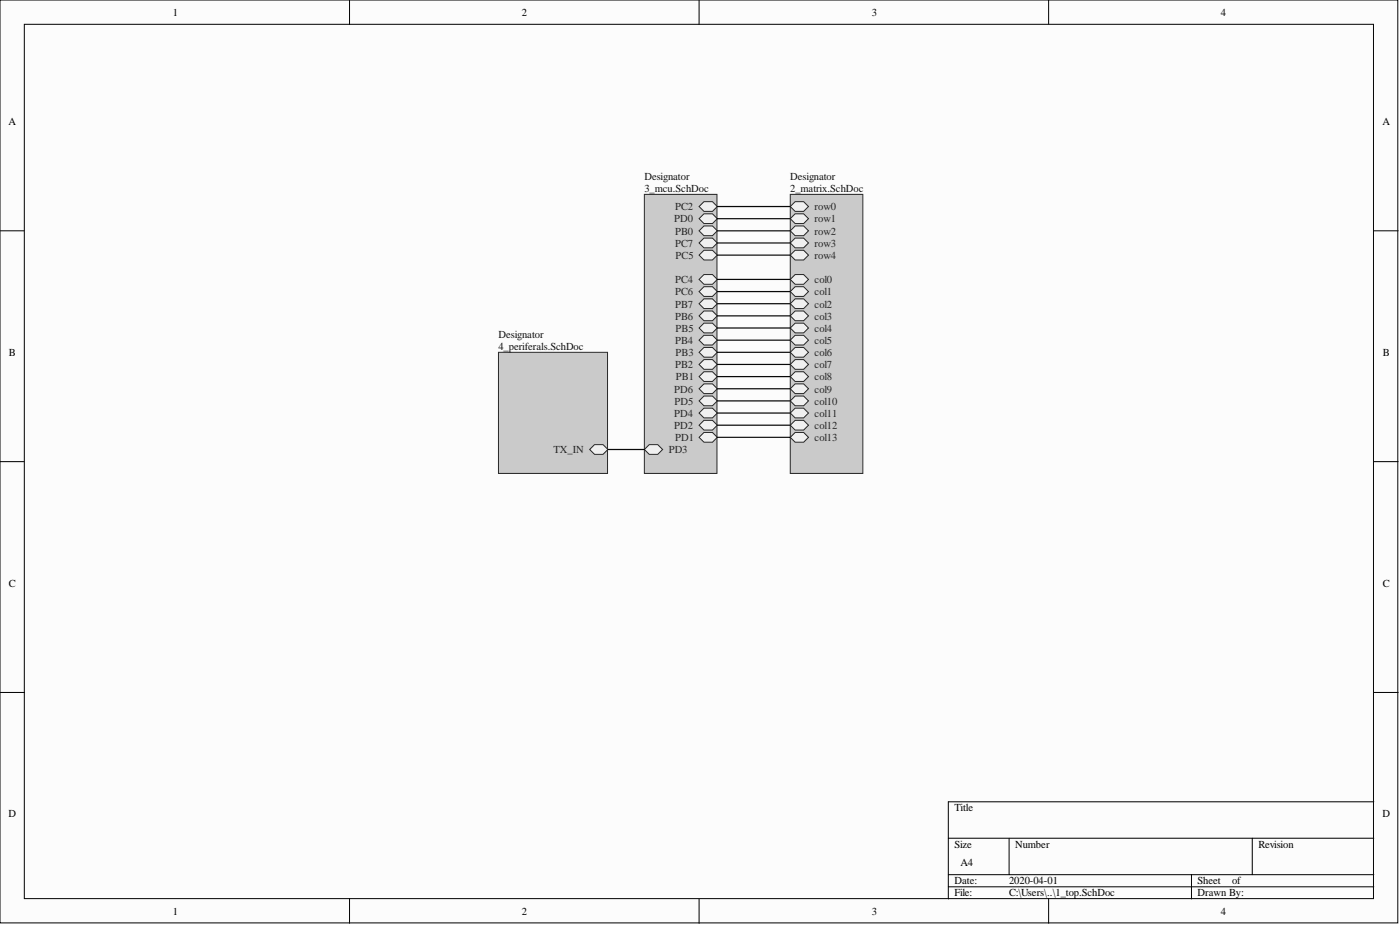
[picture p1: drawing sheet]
<svg xmlns="http://www.w3.org/2000/svg" width="292mm" height="193mm" viewBox="0 0 292 193" stroke-linecap="round" stroke-linejoin="round" font-family="sans-serif">
<g fill="#fcfcfc" stroke="#000" stroke-width=".21">
<path d="M0 0h291.6v192.5h-291.6z"/>
<path d="M5.1 5.1h281.5v182.4h-281.5z"/>
</g>
<g fill="none" stroke="#000" stroke-width=".21">
<path d="M72.9 0v5.1M145.9 0v5.1M218.8 0v5.1M0 48.2h5.1M286.6 48.2h5.1M0 96.3h5.1M286.6 96.3h5.1M0 144.5h5.1M286.6 144.5h5.1M197.9 174.9h88.7M210.5 174.9v7.6M261.3 174.9v7.6"/>
<path d="M286.6 167.3h-88.7v20.2M72.9 187.5v5.1M145.9 187.5v5.1M197.9 182.5h88.7M197.9 185h88.7M218.8 187.5v5.1M248.6 182.5v5"/>
</g>
<path d="M164.9 40.6h15.1v58.2h-15.1z" fill="#cacaca" stroke="#262626" stroke-width=".21"/>
<path d="M164.9 86.2l1-1h1.8l1 1-1 1h-1.8z" fill-rule="evenodd" fill="#f0f0f0"/>
<path d="M164.9 86.2l1-1h1.8l1 1-1 1h-1.8z" fill="none" stroke="#262626" stroke-width=".21"/>
<path d="M164.9 91.2l1-1h1.8l1 1-1 1.1h-1.8z" fill-rule="evenodd" fill="#f0f0f0"/>
<path d="M164.9 91.2l1-1h1.8l1 1-1 1.1h-1.8z" fill="none" stroke="#262626" stroke-width=".21"/>
<path d="M164.9 73.5l1-1h1.8l1 1-1 1h-1.8z" fill-rule="evenodd" fill="#f0f0f0"/>
<path d="M164.9 73.5l1-1h1.8l1 1-1 1h-1.8z" fill="none" stroke="#262626" stroke-width=".21"/>
<path d="M164.9 78.6l1-1h1.8l1 1-1 1h-1.8z" fill-rule="evenodd" fill="#f0f0f0"/>
<path d="M164.9 78.6l1-1h1.8l1 1-1 1h-1.8z" fill="none" stroke="#262626" stroke-width=".21"/>
<path d="M164.9 88.7l1-1h1.8l1 1-1 1h-1.8z" fill-rule="evenodd" fill="#f0f0f0"/>
<path d="M164.9 88.7l1-1h1.8l1 1-1 1h-1.8z" fill="none" stroke="#262626" stroke-width=".21"/>
<path d="M164.9 71l1-1.1h1.8l1 1.1-1 1h-1.8z" fill-rule="evenodd" fill="#f0f0f0"/>
<path d="M164.9 71l1-1.1h1.8l1 1.1-1 1h-1.8z" fill="none" stroke="#262626" stroke-width=".21"/>
<path d="M164.9 58.3l1-1h1.8l1 1-1 1h-1.8z" fill-rule="evenodd" fill="#f0f0f0"/>
<path d="M164.9 58.3l1-1h1.8l1 1-1 1h-1.8z" fill="none" stroke="#262626" stroke-width=".21"/>
<path d="M164.9 83.6l1-1h1.8l1 1-1 1h-1.8z" fill-rule="evenodd" fill="#f0f0f0"/>
<path d="M164.9 83.6l1-1h1.8l1 1-1 1h-1.8z" fill="none" stroke="#262626" stroke-width=".21"/>
<path d="M164.9 76l1-1h1.8l1 1-1 1h-1.8z" fill-rule="evenodd" fill="#f0f0f0"/>
<path d="M164.9 76l1-1h1.8l1 1-1 1h-1.8z" fill="none" stroke="#262626" stroke-width=".21"/>
<path d="M164.9 65.9l1-1h1.8l1 1-1 1h-1.8z" fill-rule="evenodd" fill="#f0f0f0"/>
<path d="M164.9 65.9l1-1h1.8l1 1-1 1h-1.8z" fill="none" stroke="#262626" stroke-width=".21"/>
<path d="M164.9 63.4l1-1.1h1.8l1 1.1-1 1h-1.8z" fill-rule="evenodd" fill="#f0f0f0"/>
<path d="M164.9 63.4l1-1.1h1.8l1 1.1-1 1h-1.8z" fill="none" stroke="#262626" stroke-width=".21"/>
<path d="M164.9 60.8l1-1h1.8l1 1-1 1h-1.8z" fill-rule="evenodd" fill="#f0f0f0"/>
<path d="M164.9 60.8l1-1h1.8l1 1-1 1h-1.8z" fill="none" stroke="#262626" stroke-width=".21"/>
<path d="M164.9 68.4l1-1h1.8l1 1-1 1h-1.8z" fill-rule="evenodd" fill="#f0f0f0"/>
<path d="M164.9 68.4l1-1h1.8l1 1-1 1h-1.8z" fill="none" stroke="#262626" stroke-width=".21"/>
<path d="M164.9 43.1l1-1h1.8l1 1-1 1h-1.8z" fill-rule="evenodd" fill="#f0f0f0"/>
<path d="M164.9 43.1l1-1h1.8l1 1-1 1h-1.8z" fill="none" stroke="#262626" stroke-width=".21"/>
<path d="M164.9 81.1l1-1h1.8l1 1-1 1h-1.8z" fill-rule="evenodd" fill="#f0f0f0"/>
<path d="M164.9 81.1l1-1h1.8l1 1-1 1h-1.8z" fill="none" stroke="#262626" stroke-width=".21"/>
<path d="M164.9 50.7l1-1h1.8l1 1-1 1h-1.8z" fill-rule="evenodd" fill="#f0f0f0"/>
<path d="M164.9 50.7l1-1h1.8l1 1-1 1h-1.8z" fill="none" stroke="#262626" stroke-width=".21"/>
<path d="M164.9 45.6l1-1h1.8l1 1-1 1h-1.8z" fill-rule="evenodd" fill="#f0f0f0"/>
<path d="M164.9 45.6l1-1h1.8l1 1-1 1h-1.8z" fill="none" stroke="#262626" stroke-width=".21"/>
<path d="M164.9 53.2l1-1h1.8l1 1-1 1h-1.8z" fill-rule="evenodd" fill="#f0f0f0"/>
<path d="M164.9 53.2l1-1h1.8l1 1-1 1h-1.8z" fill="none" stroke="#262626" stroke-width=".21"/>
<path d="M164.9 48.2l1-1.1h1.8l1 1.1-1 1h-1.8z" fill-rule="evenodd" fill="#f0f0f0"/>
<path d="M164.9 48.2l1-1.1h1.8l1 1.1-1 1h-1.8z" fill="none" stroke="#262626" stroke-width=".21"/>
<path d="M134.4 40.6h15.2v58.2h-15.2z" fill="#cacaca" stroke="#262626" stroke-width=".21"/>
<path d="M145.9 83.6l1-1h1.7l1.1 1-1.1 1h-1.7z" fill-rule="evenodd" fill="#f0f0f0"/>
<path d="M145.9 83.6l1-1h1.7l1.1 1-1.1 1h-1.7z" fill="none" stroke="#262626" stroke-width=".21"/>
<path d="M145.9 86.2l1-1h1.7l1.1 1-1.1 1h-1.7z" fill-rule="evenodd" fill="#f0f0f0"/>
<path d="M145.9 86.2l1-1h1.7l1.1 1-1.1 1h-1.7z" fill="none" stroke="#262626" stroke-width=".21"/>
<path d="M145.9 50.7l1-1h1.7l1.1 1-1.1 1h-1.7z" fill-rule="evenodd" fill="#f0f0f0"/>
<path d="M145.9 50.7l1-1h1.7l1.1 1-1.1 1h-1.7z" fill="none" stroke="#262626" stroke-width=".21"/>
<path d="M145.9 68.4l1-1h1.7l1.1 1-1.1 1h-1.7z" fill-rule="evenodd" fill="#f0f0f0"/>
<path d="M145.9 68.4l1-1h1.7l1.1 1-1.1 1h-1.7z" fill="none" stroke="#262626" stroke-width=".21"/>
<path d="M145.9 65.9l1-1h1.7l1.1 1-1.1 1h-1.7z" fill-rule="evenodd" fill="#f0f0f0"/>
<path d="M145.9 65.9l1-1h1.7l1.1 1-1.1 1h-1.7z" fill="none" stroke="#262626" stroke-width=".21"/>
<path d="M145.9 71l1-1.1h1.7l1.1 1.1-1.1 1h-1.7z" fill-rule="evenodd" fill="#f0f0f0"/>
<path d="M145.9 71l1-1.1h1.7l1.1 1.1-1.1 1h-1.7z" fill="none" stroke="#262626" stroke-width=".21"/>
<path d="M145.9 91.2l1-1h1.7l1.1 1-1.1 1.1h-1.7z" fill-rule="evenodd" fill="#f0f0f0"/>
<path d="M145.9 91.2l1-1h1.7l1.1 1-1.1 1.1h-1.7z" fill="none" stroke="#262626" stroke-width=".21"/>
<path d="M145.9 48.2l1-1.1h1.7l1.1 1.1-1.1 1h-1.7z" fill-rule="evenodd" fill="#f0f0f0"/>
<path d="M145.9 48.2l1-1.1h1.7l1.1 1.1-1.1 1h-1.7z" fill="none" stroke="#262626" stroke-width=".21"/>
<path d="M145.9 63.4l1-1.1h1.7l1.1 1.1-1.1 1h-1.7z" fill-rule="evenodd" fill="#f0f0f0"/>
<path d="M145.9 63.4l1-1.1h1.7l1.1 1.1-1.1 1h-1.7z" fill="none" stroke="#262626" stroke-width=".21"/>
<path d="M145.9 88.7l1-1h1.7l1.1 1-1.1 1h-1.7z" fill-rule="evenodd" fill="#f0f0f0"/>
<path d="M145.9 88.7l1-1h1.7l1.1 1-1.1 1h-1.7z" fill="none" stroke="#262626" stroke-width=".21"/>
<path d="M145.9 60.8l1-1h1.7l1.1 1-1.1 1h-1.7z" fill-rule="evenodd" fill="#f0f0f0"/>
<path d="M145.9 60.8l1-1h1.7l1.1 1-1.1 1h-1.7z" fill="none" stroke="#262626" stroke-width=".21"/>
<path d="M145.9 45.6l1-1h1.7l1.1 1-1.1 1h-1.7z" fill-rule="evenodd" fill="#f0f0f0"/>
<path d="M145.9 45.6l1-1h1.7l1.1 1-1.1 1h-1.7z" fill="none" stroke="#262626" stroke-width=".21"/>
<path d="M145.9 53.2l1-1h1.7l1.1 1-1.1 1h-1.7z" fill-rule="evenodd" fill="#f0f0f0"/>
<path d="M145.9 53.2l1-1h1.7l1.1 1-1.1 1h-1.7z" fill="none" stroke="#262626" stroke-width=".21"/>
<path d="M145.9 58.3l1-1h1.7l1.1 1-1.1 1h-1.7z" fill-rule="evenodd" fill="#f0f0f0"/>
<path d="M145.9 58.3l1-1h1.7l1.1 1-1.1 1h-1.7z" fill="none" stroke="#262626" stroke-width=".21"/>
<path d="M145.9 73.5l1-1h1.7l1.1 1-1.1 1h-1.7z" fill-rule="evenodd" fill="#f0f0f0"/>
<path d="M145.9 73.5l1-1h1.7l1.1 1-1.1 1h-1.7z" fill="none" stroke="#262626" stroke-width=".21"/>
<path d="M145.9 76l1-1h1.7l1.1 1-1.1 1h-1.7z" fill-rule="evenodd" fill="#f0f0f0"/>
<path d="M145.9 76l1-1h1.7l1.1 1-1.1 1h-1.7z" fill="none" stroke="#262626" stroke-width=".21"/>
<path d="M145.9 78.6l1-1h1.7l1.1 1-1.1 1h-1.7z" fill-rule="evenodd" fill="#f0f0f0"/>
<path d="M145.9 78.6l1-1h1.7l1.1 1-1.1 1h-1.7z" fill="none" stroke="#262626" stroke-width=".21"/>
<path d="M145.9 43.1l1-1h1.7l1.1 1-1.1 1h-1.7z" fill-rule="evenodd" fill="#f0f0f0"/>
<path d="M145.9 43.1l1-1h1.7l1.1 1-1.1 1h-1.7z" fill="none" stroke="#262626" stroke-width=".21"/>
<path d="M145.9 81.1l1-1h1.7l1.1 1-1.1 1h-1.7z" fill-rule="evenodd" fill="#f0f0f0"/>
<path d="M145.9 81.1l1-1h1.7l1.1 1-1.1 1h-1.7z" fill="none" stroke="#262626" stroke-width=".21"/>
<path d="M134.4 93.8l1.1-1h1.7l1 1-1 1h-1.7z" fill-rule="evenodd" fill="#f0f0f0"/>
<path d="M134.4 93.8l1.1-1h1.7l1 1-1 1h-1.7z" fill="none" stroke="#262626" stroke-width=".21"/>
<g fill="none" stroke="#0e0e0e" stroke-width=".26">
<path d="M149.7 53.2h15.2M149.7 50.7h15.2M149.7 48.2h15.2M149.7 45.6h15.2M149.7 43.1h15.2M149.7 58.3h15.2M149.7 78.6h15.2M149.7 73.5h15.2M149.7 71h15.2M149.7 65.9h15.2M149.7 63.4h15.2M149.7 60.8h15.2"/>
<path d="M149.7 68.4h15.2M149.7 76h15.2M149.7 91.2h15.2M149.7 86.2h15.2M149.7 83.6h15.2M149.7 81.1h15.2M149.7 88.7h15.2"/>
</g>
<path d="M104 73.5h22.8v25.3h-22.8z" fill="#cacaca" stroke="#262626" stroke-width=".21"/>
<path d="M123 93.8l1-1h1.8l1 1-1 1h-1.8z" fill-rule="evenodd" fill="#f0f0f0"/>
<path d="M123 93.8l1-1h1.8l1 1-1 1h-1.8z" fill="none" stroke="#262626" stroke-width=".21"/>
<path d="M126.8 93.8h7.6" fill="none" stroke="#0e0e0e" stroke-width=".26"/>
<g font-size="2.2">
<text x="36.1" y="3.3">1</text>
<text x="108.9" y="3.3">2</text>
<text x="181.9" y="3.3">3</text>
<text x="254.7" y="3.3">4</text>
<text x="1.8" y="26.1">A</text>
<text x="288.4" y="26.1">A</text>
<text x="1.9" y="74.2">B</text>
<text x="288.5" y="74.2">B</text>
<text x="1.9" y="122.4">C</text>
<text x="288.5" y="122.4">C</text>
<text x="1.8" y="170.5">D</text>
<text x="199.1" y="169.3">Title</text>
<text x="288.4" y="170.5">D</text>
<text x="199.1" y="176.9">Size</text>
<text x="211.8" y="176.9">Number</text>
<text x="262.5" y="176.9">Revision</text>
<text x="199.1" y="184.5">Date:</text>
<text x="200.4" y="180.7">A4</text>
<text x="210.5" y="184.5">2020-04-01</text>
<text x="249.9" y="184.5">Sheet</text>
<text x="257.1" y="184.5">of</text>
<text x="36.1" y="190.8">1</text>
<text x="108.9" y="190.8">2</text>
<text x="181.9" y="190.8">3</text>
<text x="199.1" y="187">File:</text>
<text x="210.5" y="187">C:\Users\..\1_top.SchDoc</text>
<text x="249.9" y="187">Drawn By:</text>
<text x="254.7" y="190.8">4</text>
</g>
<g font-size="2.2" fill="#0e0e0e">
<text x="134.4" y="37.5">Designator</text>
<text x="134.4" y="40.1">3_mcu.SchDoc</text>
<text x="164.9" y="37.5">Designator</text>
<text x="164.9" y="40.1">2_matrix.SchDoc</text>
<text x="104" y="70.5">Designator</text>
<text x="104" y="73">4_periferals.SchDoc</text>
</g>
<g font-size="2.2" fill="#262626">
<text x="140.7" y="46.4">PD0</text>
<text x="140.9" y="43.9">PC2</text>
<text x="170" y="43.9">row0</text>
<text x="170" y="46.4">row1</text>
<text x="140.9" y="51.5">PC7</text>
<text x="140.9" y="49">PB0</text>
<text x="170" y="51.5">row3</text>
<text x="170" y="49">row2</text>
<text x="140.9" y="59.1">PC4</text>
<text x="140.9" y="54">PC5</text>
<text x="170" y="59.1">col0</text>
<text x="170" y="54">row4</text>
<text x="140.9" y="64.2">PB7</text>
<text x="140.9" y="61.6">PC6</text>
<text x="170" y="64.2">col2</text>
<text x="170" y="61.6">col1</text>
<text x="140.9" y="66.7">PB6</text>
<text x="140.9" y="71.8">PB4</text>
<text x="140.9" y="69.2">PB5</text>
<text x="170" y="71.8">col5</text>
<text x="170" y="66.7">col3</text>
<text x="170" y="69.2">col4</text>
<text x="140.9" y="76.8">PB2</text>
<text x="140.9" y="74.3">PB3</text>
<text x="170" y="74.3">col6</text>
<text x="170" y="76.8">col7</text>
<text x="140.7" y="81.9">PD6</text>
<text x="141" y="79.4">PB1</text>
<text x="170" y="79.4">col8</text>
<text x="170" y="81.9">col9</text>
<text x="140.7" y="87">PD4</text>
<text x="140.7" y="89.5">PD2</text>
<text x="140.8" y="84.4">PD5</text>
<text x="170" y="87">col11</text>
<text x="170" y="89.5">col12</text>
<text x="170" y="84.4">col10</text>
<text x="115.5" y="94.6">TX_IN</text>
<text x="139.5" y="94.6">PD3</text>
<text x="140.9" y="92">PD1</text>
<text x="170" y="92">col13</text>
</g>
</svg>
